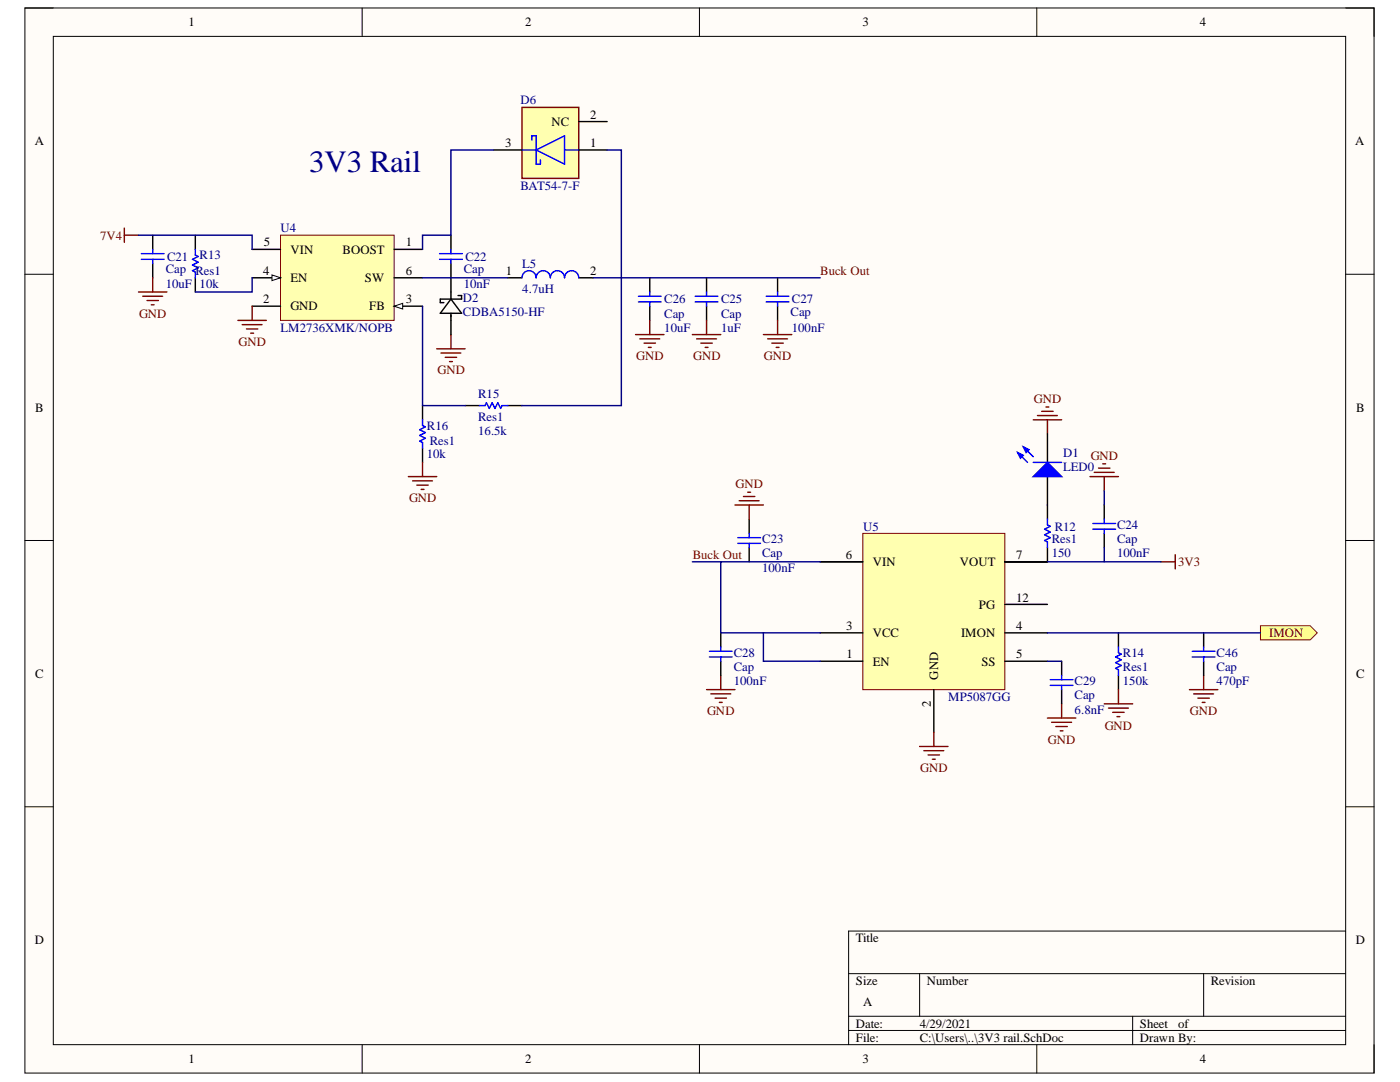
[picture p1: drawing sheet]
<svg xmlns="http://www.w3.org/2000/svg" width="279mm" height="216mm" viewBox="0 0 279 216" stroke-linecap="round" stroke-linejoin="round" font-family="sans-serif">
<path d="M5 1.6h269.2v212.5h-269.2z" fill-rule="evenodd" fill="#fffcf8"/>
<path d="M5 1.6h269.2v212.5h-269.2z" fill="none" stroke="#000" stroke-width=".2"/>
<path d="M10.6 7.3h258v201.2h-258z" fill-rule="evenodd" fill="#fffcf8"/>
<g fill="none" stroke="#000" stroke-width=".2">
<path d="M5 1.6h5.6M10.6 7.3h258v201.2h-258zM72.3 1.6v5.7M139.6 1.6v5.7M206.9 1.6v5.7M268.6 1.6h5.6v5.7M5 54.7h5.6M268.6 54.7h5.6M5 107.8h5.6M268.6 107.8h5.6M5 161h5.6M268.6 161h5.6"/>
<path d="M169.4 194.3h99.2M183.5 194.3v8.5M240.2 194.3v8.5M268.6 185.8h-99.2v22.7M72.3 208.5v5.6M139.6 208.5v5.6M169.4 202.8h99.2M169.4 205.6h99.2M206.9 208.5v5.6M226 202.8v5.7M274.2 208.5v5.6"/>
</g>
<path d="M56 46.9h22.7v17h-22.7z" fill-rule="evenodd" fill="#ffffb0"/>
<path d="M56 46.9h22.7v17h-22.7z" fill="none" stroke="#800000" stroke-width=".2"/>
<path d="M50.3 55.4h5.7" fill="none" stroke="#000" stroke-width=".29"/>
<path d="M54.3 54.9l1.7 .5-1.7 .6z" fill="#f8fcff"/>
<path d="M54.3 54.9l1.7 .5-1.7 .6z" fill="none" stroke="#000" stroke-width=".2"/>
<path d="M78.7 55.4h5.6M50.3 61.1h5.7M78.7 61.1h5.6" fill="none" stroke="#000" stroke-width=".29"/>
<path d="M78.7 61.1l1.7-.6v1.2z" fill="#f8fcff"/>
<path d="M78.7 61.1l1.7-.6v1.2z" fill="none" stroke="#000" stroke-width=".2"/>
<g fill="none" stroke="#000" stroke-width=".29">
<path d="M30.5 46.9v2.9M30.5 52.6v2.8M39 46.9v2.9M39 55.4v2.9M50.3 49.8h5.7M78.7 49.8h5.6M90 46.9v2.9M90 52.6v2.8M129.7 55.4v2.9M141 55.4v2.9M155.2 55.4v2.9M129.7 61.1v2.8"/>
<path d="M141 61.1v2.8M155.2 61.1v2.8M84.3 80.9v2.9M84.3 89.4v2.9M92.8 80.9h2.9M101.3 80.9h2.9"/>
</g>
<g fill="none" stroke="#800000" stroke-width=".29">
<path d="M24.8 45.5v2.8M24.8 46.9h2.8M27.6 58.3h5.7M28.5 59.1h4M29.3 60h2.3M30.5 55.4v2.9M30.2 60.8h.6M47.5 63.9h5.7M48.3 64.8h4M49.2 65.6h2.2M50 66.5h.6M50.3 61.1v2.8"/>
<path d="M87.2 69.6h5.6M88 70.4h4M88.9 71.3h2.2M89.7 72.2h.6M90 66.8v2.8M126.8 66.8h5.7M127.7 67.6h4M128.5 68.5h2.3M129.4 69.3h.6M129.7 63.9v2.9M138.2 66.8h5.6M139 67.6h4"/>
<path d="M139.9 68.5h2.2M140.7 69.3h.6M141 63.9v2.9M152.4 66.8h5.6M153.2 67.6h4M154 68.5h2.3M154.9 69.3h.6M155.2 63.9v2.9M81.5 95.1h5.7M82.3 95.9h4M83.2 96.8h2.3M84 97.7h.6"/>
<path d="M84.3 92.3v2.8"/>
</g>
<g fill="none" stroke="#00f" stroke-width=".29">
<path d="M28.2 50.6h4.5M28.2 51.7h4.5M30.5 49.8v.8M30.5 51.7v.9M39 49.8v1.1l.5 .3-1.1 .5 1.1 .6-1.1 .6 1.1 .5-1.1 .6 .6 .3v1.1M87.7 50.6h4.6M87.7 51.7h4.6M90 49.8v.8M90 51.7v.9M127.4 59.1h4.5M129.7 58.3v.8M138.7 59.1h4.6"/>
<path d="M141 58.3v.8M152.9 59.1h4.5M155.2 58.3v.8M127.4 60.2h4.5M129.7 60.2v.9M138.7 60.2h4.6M141 60.2v.9M152.9 60.2h4.5M155.2 60.2v.9M84.3 83.8v1.1l.6 .3-1.1 .6 1.1 .5-1.1 .6 1.1 .5-1.1 .6 .5 .3v1.1M95.7 80.9h1.1l.3-.5 .5 1.1 .6-1.1 .6 1.1 .5-1.1 .6 1.1 .3-.6h1.1"/>
</g>
<path d="M172.2 106.4h28.3v31.2h-28.3z" fill-rule="evenodd" fill="#ffffb0"/>
<path d="M172.2 106.4h28.3v31.2h-28.3z" fill="none" stroke="#800000" stroke-width=".2"/>
<g fill="none" stroke="#000" stroke-width=".29">
<path d="M149.5 103.6v2.8M149.5 109.3v2.8M163.7 112.1h8.5M200.5 112.1h8.5M220.4 100.8v2.8M220.4 106.4v2.9M143.8 126.3v2.8M143.8 131.9v2.9M163.7 131.9h8.5M163.7 126.3h8.5M186.4 137.6v8.5M200.5 126.3h8.5"/>
<path d="M200.5 131.9h8.5M200.5 120.6h8.5M211.9 131.9v2.9M211.9 137.6v2.8M223.2 126.3v2.8M223.2 134.8v2.8"/>
</g>
<g fill="none" stroke="#800000" stroke-width=".29">
<path d="M147.5 99.9h4M148.4 99.1h2.2M149.2 98.2h.6M217.5 95.1h5.7M218.4 94.3h4M219.2 93.4h2.3M220.1 92.6h.5M220.4 95.1v2.8M146.7 100.8h5.7M149.5 100.8v2.8M141 137.6h5.7M141.9 138.5h3.9"/>
<path d="M142.7 139.3h2.3M143.8 134.8v2.8M223.2 137.6v2.8M143.6 140.2h.5M183.5 148.9h5.7M184.4 149.8h3.9M185.2 150.6h2.3M186.1 151.5h.5M186.4 146.1v2.8M209 143.3h5.7M209.9 144.1h3.9M210.7 145h2.3"/>
<path d="M211.6 145.8h.5M211.9 140.4v2.9M220.4 140.4h5.6M221.2 141.3h4M222.1 142.1h2.2M222.9 143h.6"/>
</g>
<g fill="none" stroke="#00f" stroke-width=".29">
<path d="M147.2 107.3h4.6M147.2 108.4h4.6M149.5 106.4v.9M149.5 108.4v.9M218.1 104.5h4.5M218.1 105.6h4.5M220.4 103.6v.9M220.4 105.6v.8M141.6 130h4.5M141.6 131.1h4.5M143.8 129.1v.9M143.8 131.1v.8"/>
<path d="M209.6 135.6h4.5M209.6 136.8h4.5M211.9 134.8v.8M211.9 136.8v.8M223.2 129.1v1.1l.6 .3-1.2 .6 1.2 .6-1.2 .5 1.2 .6-1.2 .6 .6 .2v1.2"/>
</g>
<path d="M251.5 124.9h10l1.4 1.4-1.4 1.4h-10z" fill-rule="evenodd" fill="#ffff80"/>
<path d="M251.5 124.9h10l1.4 1.4-1.4 1.4h-10z" fill="none" stroke="#800000" stroke-width=".2"/>
<path d="M101.3 55.4h2.9M115.5 55.4h2.8M209 100.8v2.8M209 109.3v2.8" fill="none" stroke="#000" stroke-width=".29"/>
<path d="M104.2 55.4a1.42 1.42 0 0 1 1.4-1.4 1.42 1.42 0 0 1 1.4 1.4 1.42 1.42 0 0 1 1.4-1.4 1.42 1.42 0 0 1 1.4 1.4 1.42 1.42 0 0 1 1.5-1.4 1.42 1.42 0 0 1 1.4 1.4 1.42 1.42 0 0 1 1.4-1.4 1.42 1.42 0 0 1 1.4 1.4M209 103.6v1.1l.6 .3-1.1 .6 1.1 .6-1.1 .5 1.1 .6-1.1 .5 .5 .3v1.2" fill="none" stroke="#00f" stroke-width=".29"/>
<path d="M206.2 83.8h5.7M207 82.9h4M207.9 82.1h2.3M208.8 81.2h.5M209 83.8v2.8M231.7 112.1h2.8M234.5 110.7v2.8" fill="none" stroke="#800000" stroke-width=".29"/>
<path d="M104.2 21.4h11.3v14.2h-11.3z" fill-rule="evenodd" fill="#ffffb0"/>
<path d="M104.2 21.4h11.3v14.2h-11.3zM237.4 137.6h5.6M238.2 138.5h4M239.1 139.3h2.2M240.2 134.8v2.8M239.9 140.2h.6" fill="none" stroke="#800000" stroke-width=".29"/>
<path d="M104.2 29.9h2.8M106.2 27.9v-.8h.8v5.7h.9v-.9M107 29.9l5.7-2.8v5.7zM112.7 29.9h2.8M237.9 130h4.6M237.9 131.1h4.6M240.2 129.1v.9M240.2 131.1v.8" fill="none" stroke="#00f" stroke-width=".29"/>
<path d="M98.5 29.9h5.7M115.5 29.9h5.7M115.5 24.3h5.7M90 55.4v4.3M90 59.7l2.1 2.8h-4.2zM91.4 59h.7v.7h-4.2v.7h.7M90 62.5v4.3M209 86.6v5.7M209 95.1v5.7M240.2 126.3v2.8M240.2 131.9v2.9" fill="none" stroke="#000" stroke-width=".29"/>
<g fill="none" stroke="#000080" stroke-width=".29">
<path d="M98.5 29.9h-8.5v17h-5.7v2.9M121.2 29.9h2.8v25.5h-5.7M27.6 46.9h22.7v2.9M50.3 55.4v2.9h-11.3M84.3 55.4h17M163.7 55.4h-39.7v25.5h-19.8M84.3 61.1v19.8h8.5M220.4 97.9v2.9M138.2 112.1h5.6M163.7 112.1h-19.9v14.2h19.9M209 112.1h22.7M220.4 109.3v2.8"/>
<path d="M152.4 126.3v5.6h11.3M209 126.3h42.5M209 131.9h2.9"/>
</g>
<path d="M206.2 95.1l2.8-2.8 2.9 2.8z" fill="#00f"/>
<path d="M203.1 90.3l2 2M204.2 89.2l2 1.9M206.2 95.1l2.8-2.8 2.9 2.8z" fill="none" stroke="#00f" stroke-width=".29"/>
<path d="M204.2 89.2l1.1 .5-.5 .6z" fill="#00f"/>
<path d="M204.2 89.2l1.1 .5-.5 .6z" fill="none" stroke="#00f" stroke-width=".29"/>
<path d="M203.1 90.3l1.1 .5-.6 .6z" fill="#00f"/>
<path d="M203.1 90.3l1.1 .5-.6 .6zM206.2 92.3h5.7" fill="none" stroke="#00f" stroke-width=".29"/>
<text font-size="6.2" fill="#000080" x="61.7" y="34.3">3V3 Rail</text>
<g font-size="2.5">
<text x="37.6" y="5.3">1</text>
<text x="104.8" y="5.3">2</text>
<text x="172.2" y="5.3">3</text>
<text x="239.4" y="5.3">4</text>
<text x="117.8" y="23.7">2</text>
<text x="6.9" y="29">A</text>
<text x="100.8" y="29.4">3</text>
<text x="110.1" y="25.1">NC</text>
<text x="117.8" y="29.4">1</text>
<text x="270.5" y="29">A</text>
<text x="52.6" y="49.1">5</text>
<text x="58" y="50.6">VIN</text>
<text x="68.4" y="50.6">BOOST</text>
<text x="81" y="49.1">1</text>
<text x="52.5" y="54.8">4</text>
<text x="58" y="56.3">EN</text>
<text x="72.8" y="56.3">SW</text>
<text x="81" y="54.8">6</text>
<text x="100.9" y="54.8">1</text>
<text x="117.8" y="54.8">2</text>
<text x="52.5" y="60.5">2</text>
<text x="58" y="61.9">GND</text>
<text x="73.7" y="61.9">FB</text>
<text x="81" y="60.5">3</text>
<text x="7" y="82.1">B</text>
<text x="270.6" y="82.1">B</text>
<text x="168.8" y="111.6">6</text>
<text x="174.2" y="112.9">VIN</text>
<text x="191.5" y="112.9">VOUT</text>
<text x="202.8" y="111.6">7</text>
<text x="168.9" y="125.7">3</text>
<text x="195.3" y="121.5">PG</text>
<text x="202.8" y="125.7">4</text>
<text x="202.8" y="120">12</text>
<text x="168.9" y="131.4">1</text>
<text x="174.2" y="127.1">VCC</text>
<text x="191.8" y="127.1">IMON</text>
<text x="202.8" y="131.4">5</text>
<text x="7" y="135.3">C</text>
<text x="174.2" y="132.8">EN</text>
<text x="187.2" y="135.6" transform="rotate(-90 187.2 135.6)">GND</text>
<text x="195.9" y="132.8">SS</text>
<text x="270.6" y="135.3">C</text>
<text x="185.8" y="141" transform="rotate(-90 185.8 141)">2</text>
<text x="6.9" y="188.4">D</text>
<text x="170.8" y="188">Title</text>
<text x="270.6" y="188.4">D</text>
<text x="170.8" y="196.6">Size</text>
<text x="184.9" y="196.6">Number</text>
<text x="241.6" y="196.6">Revision</text>
<text x="172.2" y="200.8">A</text>
<text x="170.8" y="205">Date:</text>
<text x="170.8" y="207.9">File:</text>
<text x="183.6" y="205">4/29/2021</text>
<text x="183.6" y="207.9">C:\Users\..\3V3 rail.SchDoc</text>
<text x="227.5" y="205">Sheet</text>
<text x="227.5" y="207.9">Drawn By:</text>
<text x="235.1" y="205">of</text>
<text x="37.6" y="212.1">1</text>
<text x="104.8" y="212.1">2</text>
<text x="172.2" y="212.1">3</text>
<text x="239.4" y="212.1">4</text>
</g>
<g font-size="2.5" fill="#000080">
<text x="103.9" y="20.8">D6</text>
<text x="103.9" y="37.8">BAT54-7-F</text>
<text x="56" y="46.4">U4</text>
<text x="33.3" y="52">C21</text>
<text x="39.8" y="51.8">R13</text>
<text x="92.9" y="52">C22</text>
<text x="104.2" y="53.5">L5</text>
<text x="33.1" y="57.4">10uF</text>
<text x="33.1" y="54.6">Cap</text>
<text x="39" y="54.8">Res1</text>
<text x="39.8" y="57.4">10k</text>
<text x="92.6" y="57.4">10nF</text>
<text x="92.6" y="54.6">Cap</text>
<text x="104.2" y="58.5">4.7uH</text>
<text x="92.4" y="60.2">D2</text>
<text x="92.4" y="63.1">CDBA5150-HF</text>
<text x="132.6" y="60.5">C26</text>
<text x="132.6" y="63.4">Cap</text>
<text x="143.9" y="60.5">C25</text>
<text x="143.9" y="63.4">Cap</text>
<text x="157.8" y="63.1">Cap</text>
<text x="158" y="60.5">C27</text>
<text x="56" y="66.2">LM2736XMK/NOPB</text>
<text x="132.6" y="66.2">10uF</text>
<text x="143.9" y="66.2">1uF</text>
<text x="158" y="66.2">100nF</text>
<text x="95.4" y="79.5">R15</text>
<text x="85.2" y="85.8">R16</text>
<text x="85.8" y="88.8">Res1</text>
<text x="95.4" y="86.9">16.5k</text>
<text x="95.4" y="84.1">Res1</text>
<text x="85.2" y="91.4">10k</text>
<text x="212.2" y="91.1">D1</text>
<text x="212.2" y="94">LED0</text>
<text x="172.2" y="105.9">U5</text>
<text x="210.5" y="105.9">R12</text>
<text x="222.9" y="105.6">C24</text>
<text x="152.1" y="108.4">C23</text>
<text x="152.1" y="111.2">Cap</text>
<text x="209.9" y="111.2">150</text>
<text x="209.9" y="108.4">Res1</text>
<text x="222.9" y="111.2">100nF</text>
<text x="222.9" y="108.4">Cap</text>
<text x="152.1" y="114.1">100nF</text>
<text x="146.4" y="131.1">C28</text>
<text x="224.1" y="131.1">R14</text>
<text x="242.8" y="131.1">C46</text>
<text x="146.4" y="136.8">100nF</text>
<text x="146.4" y="133.9">Cap</text>
<text x="214.5" y="136.8">C29</text>
<text x="224.1" y="136.8">150k</text>
<text x="224.1" y="133.9">Res1</text>
<text x="242.8" y="136.8">470pF</text>
<text x="242.8" y="133.9">Cap</text>
<text x="189.3" y="139.9">MP5087GG</text>
<text x="214.5" y="142.4">6.8nF</text>
<text x="214.5" y="139.6">Cap</text>
</g>
<g font-size="2.5" fill="#800000">
<text x="20" y="47.8">7V4</text>
<text x="163.7" y="54.8">Buck Out</text>
<text x="27.7" y="63.4">GND</text>
<text x="47.6" y="69">GND</text>
<text x="127" y="71.8">GND</text>
<text x="138.3" y="71.8">GND</text>
<text x="152.5" y="71.8">GND</text>
<text x="87.3" y="74.7">GND</text>
<text x="206.3" y="80.4">GND</text>
<text x="217.7" y="91.7">GND</text>
<text x="81.6" y="100.2">GND</text>
<text x="146.8" y="97.4">GND</text>
<text x="138.2" y="111.6">Buck Out</text>
<text x="235.1" y="112.9">3V3</text>
<text x="253.3" y="127.1">IMON</text>
<text x="141.1" y="142.7">GND</text>
<text x="237.5" y="142.7">GND</text>
<text x="209.1" y="148.4">GND</text>
<text x="220.5" y="145.6">GND</text>
<text x="183.7" y="154">GND</text>
</g>
</svg>
